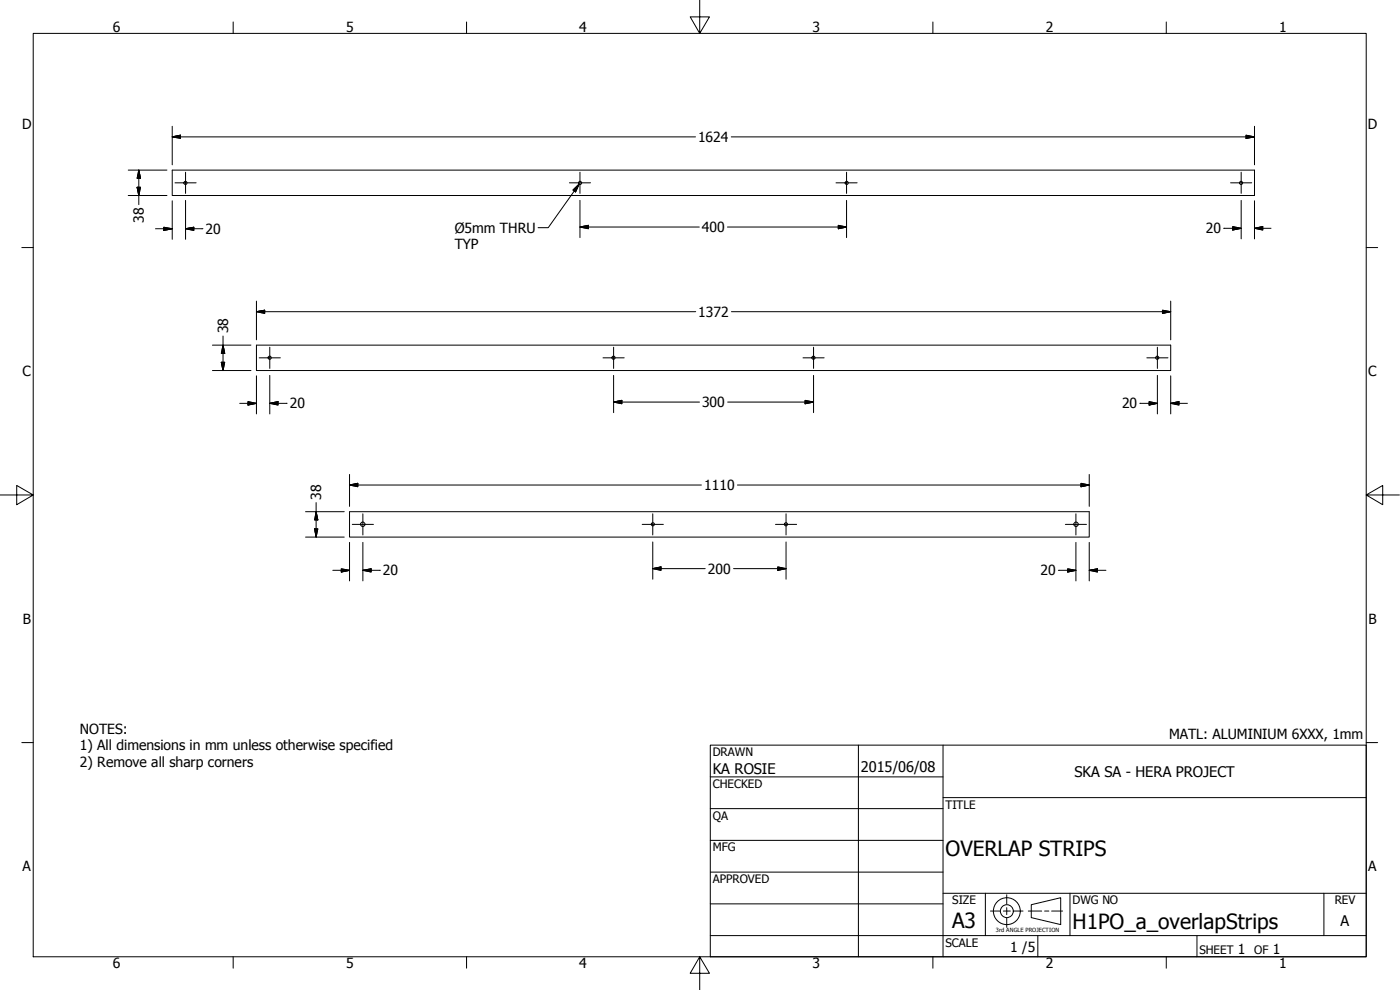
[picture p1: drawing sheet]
<svg xmlns="http://www.w3.org/2000/svg" width="420mm" height="297mm" viewBox="0 0 420 297" stroke-linecap="round" stroke-linejoin="round" font-family="sans-serif">
<!-- layer: Visible (ANSI) -->
<g fill="none" stroke="#000" stroke-width=".3">
<path d="M51.7 51h324.8v7.7h-324.8zM77 103.6h274.3v7.6h-274.3zM104.9 153.5h222v7.6h-222z"/>
<circle cx="55.7" cy="54.9" r=".48"/>
<circle cx="174.1" cy="54.9" r=".48"/>
<circle cx="254.1" cy="54.9" r=".48"/>
<circle cx="372.5" cy="54.9" r=".48"/>
<circle cx="80.9" cy="107.3" r=".48"/>
<circle cx="184.1" cy="107.3" r=".48"/>
<circle cx="244.1" cy="107.3" r=".48"/>
<circle cx="347.3" cy="107.3" r=".48"/>
<circle cx="108.9" cy="157.3" r=".67"/>
<circle cx="195.9" cy="157.3" r=".48"/>
<circle cx="235.9" cy="157.3" r=".48"/>
<circle cx="322.9" cy="157.3" r=".67"/>
</g>
<!-- layer: Border (ANSI) -->
<g fill="none" stroke="#000" stroke-width=".3">
<path d="M10 10h400v277.1h-400zM70 6.6v3.4M140 6.6v3.4M210 0v10l-2.9-4.9h5.8l-2.9 4.9M280 6.6v3.4M350 6.6v3.4M6.5 74.3h3.5M410 74.3h3.4M0 148.5h10l-5-2.8v5.7l5-2.9M410 148.5l5 2.9v-5.7l-5 2.8h10M6.5 222.8h3.5M410 222.8h3.4"/>
<path d="M70 287.1v3.4M140 287.1v3.4M210 287.1l2.9 4.9h-5.8l2.9-4.9v9.9M280 287.1v3.4M350 287.1v3.4"/>
</g>
<!-- layer: Title (ANSI) -->
<g fill="none" stroke="#000" stroke-width=".3">
<path d="M213.2 223.6h196.8v63.5h-196.8zM213.2 233.1h69.8M257.6 223.6v63.5M283 239.3h127M283 223.6v63.5M213.2 242.6h69.8M213.2 252.1h69.8M213.2 261.7h69.8M213.2 271.2h69.8M283 268h127M295.7 268v12.7M321.1 268v12.7"/>
<path d="M397.3 268v12.7M213.2 280.7h196.8M311.5 280.7v6.4M359.2 280.7v6.4"/>
</g>
<!-- layer: Dimension (ANSI) -->
<g fill="none" stroke="#000" stroke-width=".3">
<path d="M51.7 37.9v11.6M376.5 37.9v11.6M38.5 58.7h11.6M38.5 51h11.6M41.1 56.2h1.1l-.5 2.5zM41.7 51l.5 2.5h-1.1zM41.7 51v10.4M51.7 41.1l2.5-.5v.9zM51.7 41.1h157M172 57l1.8-1.8-1.1 2.4zM173.8 55.2l-9.3 13.1h-3M219.5 41.1h157"/>
<path d="M374 40.6l2.5 .5-2.5 .4zM46.7 68.6h5M49.1 68.2l2.6 .4-2.6 .5zM51.7 60.2v11.6M55.7 68.6l2.5-.4v.9zM55.7 68.6h5.2M55.7 60.1v11.7M174.1 68.1l2.5-.5v1zM174.1 68.1h35.8M174.1 60.1v11.2M218.3 68.1h35.8M251.6 67.6l2.5 .5-2.5 .5z"/>
<path d="M254.1 60.1v11.2M367.2 68.5h5.3M370 68l2.5 .5-2.5 .5zM372.5 60.1v11.6M376.5 68.5l2.5-.5v1zM376.5 60.2v11.5M376.5 68.5h4.9M77 93.5l2.4-.4v.9zM77 93.5h131.8M77 90.3v11.7M219.5 93.5h131.8M348.9 93.1l2.4 .4-2.4 .5z"/>
<path d="M351.3 90.3v11.7M63.8 103.6h11.5M63.8 111.2h11.5M66.4 108.7h1l-.5 2.5zM66.9 103.6l.5 2.4h-1zM66.9 100.8v10.4M77 112.8v11.4M81 112.6v11.6M184.1 112.6v11.2M244.2 112.6v11.2M347.3 112.6v11.6M351.3 112.8v11.4"/>
<path d="M71.9 121h5.1M74.4 120.5l2.6 .5-2.6 .5zM81 121l2.4-.5v1zM81 121h5.2M184.1 120.6l2.5-.5v1zM184.1 120.6h25.8M218.4 120.6h25.8M241.6 120.1l2.6 .5-2.6 .5zM342.1 121h5.2M344.9 120.5l2.4 .5-2.4 .5zM351.3 121l2.5-.5v1zM351.3 121h5.1"/>
<path d="M91.7 153.5h11.6M94.4 158.7h1l-.5 2.4zM94.9 153.5l.5 2.5h-1zM94.9 150.8v10.3M104.9 145.5l2.5-.5v1zM104.9 145.5h105.6M104.9 142.4v9.5M221.3 145.5h105.6M324.4 145l2.5 .5-2.5 .5zM326.9 142.4v9.5M91.7 161.1h11.6M99.9 171.1h5"/>
<path d="M102.4 170.7l2.5 .4-2.5 .5zM104.9 162.7v11.6M108.9 171.1l2.5-.4v.9zM108.9 171.1h5.3M108.9 162.7v11.6M195.9 170.6l2.5-.5v1zM195.9 170.6h15.7M195.9 162.6v11.2M220.2 170.6h15.7M233.4 170.1l2.5 .5-2.5 .5zM235.9 162.6v11.2M317.6 171.1h5.3"/>
<path d="M320.4 170.7l2.5 .4-2.5 .5zM322.9 162.7v11.6M326.9 171.1l2.5-.4v.9zM326.9 162.7v11.6M326.9 171.1h5"/>
</g>
<g fill="#000" stroke="#000" stroke-width=".3">
<path d="M41.1 56.2l.6 2.5zM41.1 56.2h1.1l-.5 2.5zM41.7 51l.5 2.5zM41.7 51l.5 2.5h-1.1zM51.7 41.1l2.5-.5zM51.7 41.1l2.5-.5v.9zM173.8 55.2l-1.1 2.4zM172 57l1.8-1.8-1.1 2.4zM374 41.5l2.5-.4zM374 40.6l2.5 .5-2.5 .4zM49.1 69.1l2.6-.5zM49.1 68.2l2.6 .4-2.6 .5z"/>
<path d="M55.7 68.6l2.5-.4zM55.7 68.6l2.5-.4v.9zM174.1 68.1l2.5-.5zM174.1 68.1l2.5-.5v1zM251.6 68.6l2.5-.5zM251.6 67.6l2.5 .5-2.5 .5zM370 69l2.5-.5zM370 68l2.5 .5-2.5 .5zM376.5 68.5l2.5-.5zM376.5 68.5l2.5-.5v1zM77 93.5l2.4-.4zM77 93.5l2.4-.4v.9z"/>
<path d="M348.9 94l2.4-.5zM348.9 93.1l2.4 .4-2.4 .5zM66.4 108.7l.5 2.5zM66.4 108.7h1l-.5 2.5zM66.9 103.6l.5 2.4zM66.9 103.6l.5 2.4h-1zM74.4 121.5l2.6-.5zM74.4 120.5l2.6 .5-2.6 .5zM81 121l2.4-.5zM81 121l2.4-.5v1zM184.1 120.6l2.5-.5zM184.1 120.6l2.5-.5v1z"/>
<path d="M241.6 121.1l2.6-.5zM241.6 120.1l2.6 .5-2.6 .5zM344.9 121.5l2.4-.5zM344.9 120.5l2.4 .5-2.4 .5zM351.3 121l2.5-.5zM351.3 121l2.5-.5v1zM94.4 158.7l.5 2.4zM94.4 158.7h1l-.5 2.4zM94.9 153.5l.5 2.5zM94.9 153.5l.5 2.5h-1zM104.9 145.5l2.5-.5zM104.9 145.5l2.5-.5v1z"/>
<path d="M324.4 146l2.5-.5zM324.4 145l2.5 .5-2.5 .5zM102.4 171.6l2.5-.5zM102.4 170.7l2.5 .4-2.5 .5zM108.9 171.1l2.5-.4zM108.9 171.1l2.5-.4v.9zM195.9 170.6l2.5-.5zM195.9 170.6l2.5-.5v1zM233.4 171.1l2.5-.5zM233.4 170.1l2.5 .5-2.5 .5zM320.4 171.6l2.5-.5zM320.4 170.7l2.5 .4-2.5 .5z"/>
<path d="M326.9 171.1l2.5-.4zM326.9 171.1l2.5-.4v.9z"/>
</g>
<!-- layer: Center Mark (ANSI) -->
<g fill="none" stroke="#000" stroke-width=".3">
<path d="M52.5 54.8h6.4M55.7 51.7v6.3M170.9 54.8h6.3M174.1 51.7v6.3M250.9 54.8h6.3M254.1 51.7v6.3M369.3 54.8h6.4M372.5 51.7v6.3M77.8 107.4h6.3M81 104.2v6.3M181 107.4h6.3M184.1 104.2v6.3"/>
<path d="M241 107.4h6.3M244.2 104.2v6.3M344.2 107.4h6.3M347.3 104.2v6.3M105.7 157.3h6.4M108.9 154.2v6.3M192.7 157.3h6.4M195.9 154.2v6.3M232.7 157.3h6.4M235.9 154.2v6.3M319.7 157.3h6.4M322.9 154.2v6.3"/>
</g>
<!-- layer: Sketch Geometry (ANSI) -->
<g fill="none" stroke="#000" stroke-width=".3">
<path d="M297.2 273.4h2.8M301.1 273.4h2.1M302.1 268.5v2.8M302.1 272.3v2.1M302.1 275.5v2.7M304.3 273.4h2.7M308.6 273.4h4M309.5 271.4l8.8-2v8l-8.8-2.1zM313.5 273.4h1.3M315.6 273.4h3.3"/>
<circle cx="302.2" cy="273.4" r="4"/>
<circle cx="302.2" cy="273.4" r="1.94"/>
</g>
<g font-size="6.3">
<text x="283.8" y="257">OVERLAP STRIPS</text>
<text x="285.8" y="278.6">A3</text>
<text x="321.9" y="278.7">H1PO_a_overlapStrips</text>
</g>
<g font-size="4.4">
<text x="213.9" y="232.2">KA ROSIE</text>
<text x="258.4" y="231.6">2015/06/08</text>
<text x="322.5" y="233">SKA SA - HERA PROJECT</text>
<text x="402.3" y="277.9">A</text>
</g>
<g font-size="4.2">
<text x="33.8" y="9.6">6</text>
<text x="103.9" y="9.6">5</text>
<text x="173.9" y="9.6">4</text>
<text x="243.8" y="9.6">3</text>
<text x="313.9" y="9.6">2</text>
<text x="383.9" y="9.6">1</text>
<text x="6.7" y="38.7">D</text>
<text x="410.5" y="38.7">D</text>
<text x="209.5" y="42.6">1624</text>
<text x="43.2" y="66.8" transform="rotate(-90 43.2 66.8)">38</text>
<text x="61.7" y="70.2">20</text>
<text x="136.5" y="69.8">Ø5mm THRU</text>
<text x="210.6" y="69.6">400</text>
<text x="361.9" y="70">20</text>
<text x="136.5" y="74.9">TYP</text>
<text x="209.5" y="95">1372</text>
<text x="68.5" y="100" transform="rotate(-90 68.5 100)">38</text>
<text x="6.8" y="113">C</text>
<text x="410.7" y="113">C</text>
<text x="87" y="122.5">20</text>
<text x="210.7" y="122.2">300</text>
<text x="336.7" y="122.5">20</text>
<text x="96.4" y="150" transform="rotate(-90 96.4 150)">38</text>
<text x="211.3" y="147.1">1110</text>
<text x="114.9" y="172.6">20</text>
<text x="212.5" y="172.1">200</text>
<text x="312.3" y="172.6">20</text>
<text x="6.9" y="187.2">B</text>
<text x="410.7" y="187.2">B</text>
<text x="24" y="220.1">NOTES:</text>
<text x="350.8" y="221.6">MATL: ALUMINIUM 6XXX, 1mm</text>
<text x="24" y="225.2">1) All dimensions in mm unless otherwise specified</text>
<text x="24" y="230.2">2) Remove all sharp corners</text>
<text x="6.8" y="261.4">A</text>
<text x="410.7" y="261.4">A</text>
<text x="303.2" y="285.6">1 /5</text>
<text x="371.5" y="286.2">1</text>
<text x="382" y="286.2">1</text>
<text x="33.8" y="290.5">6</text>
<text x="103.9" y="290.5">5</text>
<text x="173.9" y="290.5">4</text>
<text x="243.8" y="290.5">3</text>
<text x="313.9" y="290.5">2</text>
<text x="383.9" y="290.5">1</text>
</g>
<g font-size="3.5">
<text x="213.9" y="226.9">DRAWN</text>
<text x="213.9" y="236.4">CHECKED</text>
<text x="213.9" y="245.9">QA</text>
<text x="283.8" y="242.6">TITLE</text>
<text x="213.9" y="255.4">MFG</text>
<text x="213.9" y="265">APPROVED</text>
<text x="285.8" y="271.3">SIZE</text>
<text x="321.9" y="271.3">DWG NO</text>
<text x="400.6" y="271.3">REV</text>
<text x="283.8" y="284">SCALE</text>
<text x="360" y="286.2">SHEET</text>
<text x="376.4" y="286.2">OF</text>
</g>
<text font-size="1.7" x="298.9" y="279.8">3rd ANGLE PROJECTION</text>
</svg>
